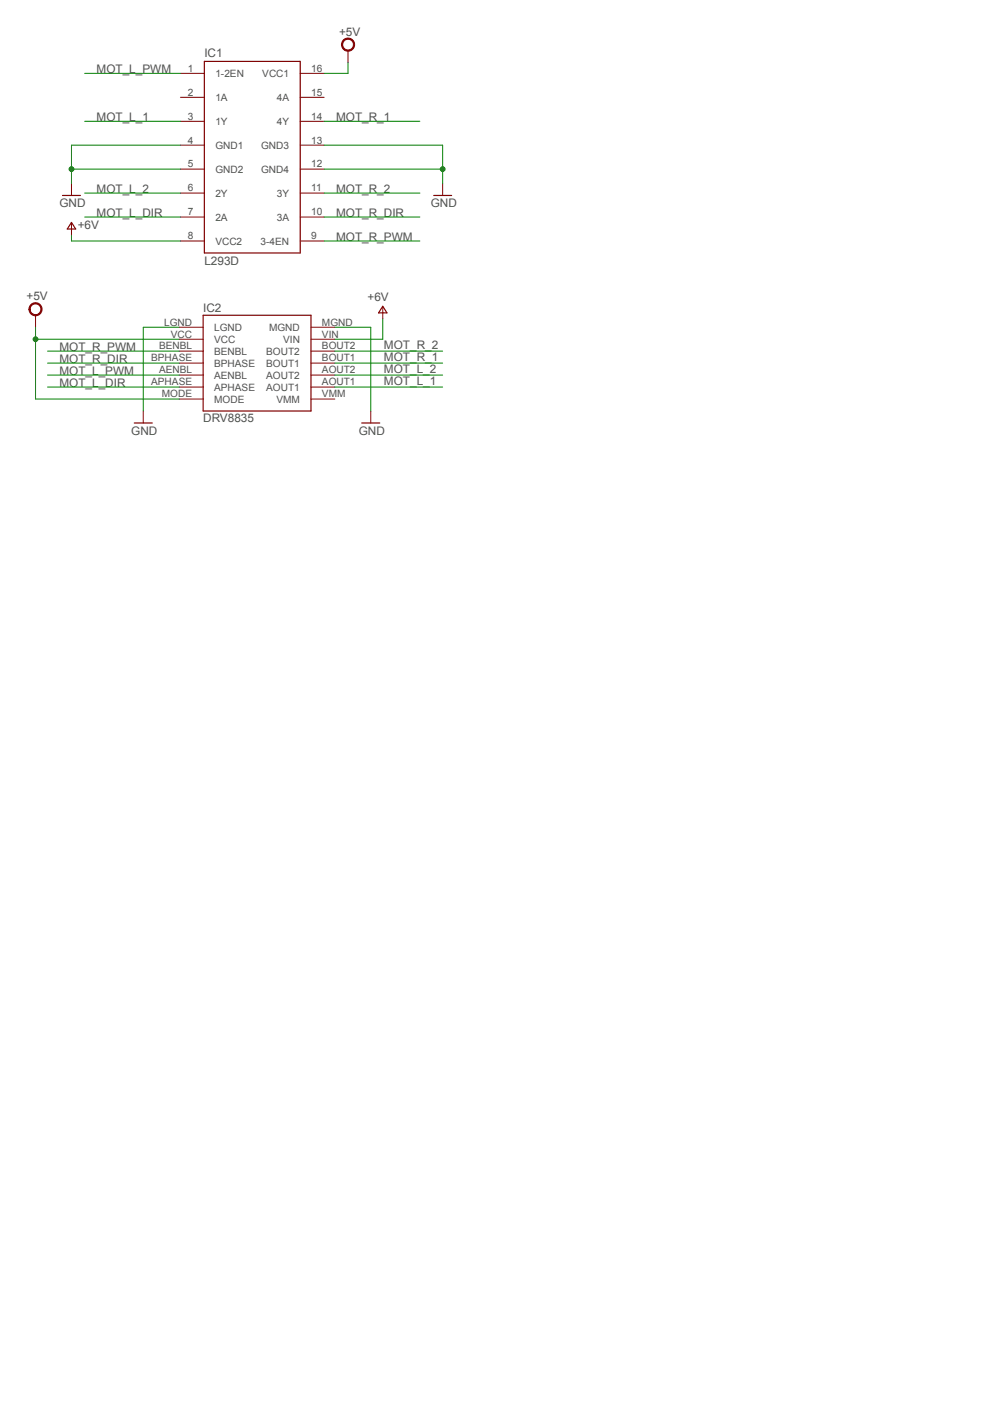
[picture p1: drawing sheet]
<?xml version="1.0" encoding="utf-8"?>
<!DOCTYPE eagle SYSTEM "eagle.dtd">
<eagle version="8.7.1">
<drawing>
<settings>
<setting alwaysvectorfont="no"/>
<setting verticaltext="up"/>
</settings>
<grid distance="0.1" unitdist="inch" unit="inch" style="lines" multiple="1" display="no" altdistance="0.01" altunitdist="inch" altunit="inch"/>
<schematic xreflabel="%F%N/%S.%C%R" xrefpart="/%S.%C%R">
<libraries>
<library name="supply2">
<symbols>
<symbol name="VCC">
<circle x="0" y="1.27" radius="1.27" width="0.254" layer="94"/>
<text x="-1.905" y="3.175" size="1.778" layer="96">&gt;VALUE</text>
<pin name="VCC" x="0" y="-2.54" visible="off" length="short" direction="sup" rot="R90"/>
</symbol>
</symbols>
<devicesets>
<deviceset name="VCC" prefix="SUPPLY">
<gates>
<gate name="G$1" symbol="VCC" x="0" y="0"/>
</gates>
<devices>
<device name="">
<technologies>
<technology name=""/>
</technologies>
</device>
</devices>
</deviceset>
</devicesets>
</library>
<library name="supply1">
<symbols>
<symbol name="GND">
<wire x1="-1.905" y1="0" x2="1.905" y2="0" width="0.254" layer="94"/>
<text x="-2.54" y="-2.54" size="1.778" layer="96">&gt;VALUE</text>
<pin name="GND" x="0" y="2.54" visible="off" length="short" direction="sup" rot="R270"/>
</symbol>
</symbols>
<devicesets>
<deviceset name="GND" prefix="GND">
<gates>
<gate name="1" symbol="GND" x="0" y="0"/>
</gates>
<devices>
<device name="">
<technologies>
<technology name=""/>
</technologies>
</device>
</devices>
</deviceset>
</devicesets>
</library>
<library name="supply1">
<symbols>
<symbol name="V+">
<wire x1="0.889" y1="-1.27" x2="0" y2="0.127" width="0.254" layer="94"/>
<wire x1="0" y1="0.127" x2="-0.889" y2="-1.27" width="0.254" layer="94"/>
<wire x1="-0.889" y1="-1.27" x2="0.889" y2="-1.27" width="0.254" layer="94"/>
<text x="-2.54" y="-2.54" size="1.778" layer="96" rot="R90">&gt;VALUE</text>
<pin name="V+" x="0" y="-2.54" visible="off" length="short" direction="sup" rot="R90"/>
</symbol>
</symbols>
<devicesets>
<deviceset name="V+" prefix="P+">
<gates>
<gate name="1" symbol="V+" x="0" y="0"/>
</gates>
<devices>
<device name="">
<technologies>
<technology name=""/>
</technologies>
</device>
</devices>
</deviceset>
</devicesets>
</library>
<library name="pololu">
<symbols>
<symbol name="POLOLU_MOTOR_DRV_DRV8835">
<pin name="LGND" x="-17.78" y="7.62" length="middle"/>
<pin name="VCC" x="-17.78" y="5.08" length="middle"/>
<pin name="BENBL" x="-17.78" y="2.54" length="middle"/>
<pin name="BPHASE" x="-17.78" y="0" length="middle"/>
<pin name="AENBL" x="-17.78" y="-2.54" length="middle"/>
<pin name="APHASE" x="-17.78" y="-5.08" length="middle"/>
<pin name="MODE" x="-17.78" y="-7.62" length="middle"/>
<pin name="VMM" x="15.24" y="-7.62" length="middle" rot="R180"/>
<pin name="AOUT1" x="15.24" y="-5.08" length="middle" rot="R180"/>
<pin name="AOUT2" x="15.24" y="-2.54" length="middle" rot="R180"/>
<pin name="BOUT1" x="15.24" y="0" length="middle" rot="R180"/>
<pin name="BOUT2" x="15.24" y="2.54" length="middle" rot="R180"/>
<pin name="VIN" x="15.24" y="5.08" length="middle" rot="R180"/>
<pin name="MGND" x="15.24" y="7.62" length="middle" rot="R180"/>
<wire x1="-12.7" y1="10.16" x2="-12.7" y2="-10.16" width="0.254" layer="94"/>
<wire x1="-12.7" y1="-10.16" x2="10.16" y2="-10.16" width="0.254" layer="94"/>
<wire x1="10.16" y1="-10.16" x2="10.16" y2="10.16" width="0.254" layer="94"/>
<wire x1="-12.7" y1="10.16" x2="10.16" y2="10.16" width="0.254" layer="94"/>
<text x="-12.7" y="10.922" size="1.778" layer="95">&gt;NAME</text>
<text x="-12.7" y="-12.446" size="1.778" layer="96">&gt;VALUE</text>
</symbol>
</symbols>
<devicesets>
<deviceset name="POLOLU_MOTOR_DRV8835" uservalue="yes">
<gates>
<gate name="G$1" symbol="POLOLU_MOTOR_DRV_DRV8835" x="0" y="0"/>
</gates>
<devices>
<device name="THROUGHHOLE" package="POLOLU_MOTOR_DRV_DRV8835">
<connects>
<connect gate="G$1" pin="AENBL" pad="AENBL"/>
<connect gate="G$1" pin="AOUT1" pad="AOUT1"/>
<connect gate="G$1" pin="AOUT2" pad="AOUT2"/>
<connect gate="G$1" pin="APHASE" pad="APHASE"/>
<connect gate="G$1" pin="BENBL" pad="BENBL"/>
<connect gate="G$1" pin="BOUT1" pad="BOUT1"/>
<connect gate="G$1" pin="BOUT2" pad="BOUT2"/>
<connect gate="G$1" pin="BPHASE" pad="BPHASE"/>
<connect gate="G$1" pin="LGND" pad="LGND"/>
<connect gate="G$1" pin="MGND" pad="MGND"/>
<connect gate="G$1" pin="MODE" pad="MODE"/>
<connect gate="G$1" pin="VCC" pad="VCC"/>
<connect gate="G$1" pin="VIN" pad="VIN"/>
<connect gate="G$1" pin="VMM" pad="VMM"/>
</connects>
<technologies>
<technology name=""/>
</technologies>
</device>
</devices>
</deviceset>
</devicesets>
</library>
<library name="st-microelectronics">
<symbols>
<symbol name="L293D">
<wire x1="-10.16" y1="20.32" x2="-10.16" y2="-20.32" width="0.254" layer="94"/>
<wire x1="-10.16" y1="-20.32" x2="10.16" y2="-20.32" width="0.254" layer="94"/>
<wire x1="10.16" y1="-20.32" x2="10.16" y2="20.32" width="0.254" layer="94"/>
<wire x1="10.16" y1="20.32" x2="-10.16" y2="20.32" width="0.254" layer="94"/>
<text x="-10.16" y="21.336" size="1.778" layer="95">&gt;NAME</text>
<text x="-10.16" y="-22.86" size="1.778" layer="96">&gt;VALUE</text>
<pin name="1-2EN" x="-15.24" y="17.78" length="middle" direction="in"/>
<pin name="1A" x="-15.24" y="12.7" length="middle" direction="in"/>
<pin name="1Y" x="-15.24" y="7.62" length="middle" direction="out"/>
<pin name="GND1" x="-15.24" y="2.54" length="middle" direction="pwr"/>
<pin name="GND2" x="-15.24" y="-2.54" length="middle" direction="pwr"/>
<pin name="2Y" x="-15.24" y="-7.62" length="middle" direction="out"/>
<pin name="2A" x="-15.24" y="-12.7" length="middle" direction="in"/>
<pin name="VCC2" x="-15.24" y="-17.78" length="middle" direction="pwr"/>
<pin name="VCC1" x="15.24" y="17.78" length="middle" direction="pwr" rot="R180"/>
<pin name="4A" x="15.24" y="12.7" length="middle" direction="in" rot="R180"/>
<pin name="4Y" x="15.24" y="7.62" length="middle" direction="out" rot="R180"/>
<pin name="GND3" x="15.24" y="2.54" length="middle" direction="pwr" rot="R180"/>
<pin name="GND4" x="15.24" y="-2.54" length="middle" direction="pwr" rot="R180"/>
<pin name="3Y" x="15.24" y="-7.62" length="middle" direction="out" rot="R180"/>
<pin name="3A" x="15.24" y="-12.7" length="middle" direction="in" rot="R180"/>
<pin name="3-4EN" x="15.24" y="-17.78" length="middle" direction="in" rot="R180"/>
</symbol>
</symbols>
<devicesets>
<deviceset name="L293D" locally_modified="yes" prefix="IC">
<gates>
<gate name="G$1" symbol="L293D" x="0" y="0"/>
</gates>
<devices>
<device name="" package="DIL16">
<connects>
<connect gate="G$1" pin="1-2EN" pad="1"/>
<connect gate="G$1" pin="1A" pad="2"/>
<connect gate="G$1" pin="1Y" pad="3"/>
<connect gate="G$1" pin="2A" pad="7"/>
<connect gate="G$1" pin="2Y" pad="6"/>
<connect gate="G$1" pin="3-4EN" pad="9"/>
<connect gate="G$1" pin="3A" pad="10"/>
<connect gate="G$1" pin="3Y" pad="11"/>
<connect gate="G$1" pin="4A" pad="15"/>
<connect gate="G$1" pin="4Y" pad="14"/>
<connect gate="G$1" pin="GND1" pad="4"/>
<connect gate="G$1" pin="GND2" pad="5"/>
<connect gate="G$1" pin="GND3" pad="13"/>
<connect gate="G$1" pin="GND4" pad="12"/>
<connect gate="G$1" pin="VCC1" pad="16"/>
<connect gate="G$1" pin="VCC2" pad="8"/>
</connects>
<package3dinstances>
<package3dinstance package3d_urn="urn:adsk.eagle:package:26820/1"/>
</package3dinstances>
<technologies>
<technology name="">
<attribute name="MF" value="" constant="no"/>
<attribute name="MPN" value="L293D" constant="no"/>
<attribute name="OC_FARNELL" value="9589619" constant="no"/>
<attribute name="OC_NEWARK" value="56P8249" constant="no"/>
</technology>
</technologies>
</device>
</devices>
</deviceset>
</devicesets>
</library>
</libraries>
<attributes>
</attributes>
<variantdefs>
</variantdefs>
<classes>
<class number="0" name="default" width="0" drill="0">
</class>
</classes>
<parts>
<part name="IC2" library="pololu" deviceset="POLOLU_MOTOR_DRV8835" device="THROUGHHOLE" value="DRV8835"/>
<part name="SUPPLY19" library="supply2" deviceset="VCC" device="" value="+5V"/>
<part name="GND1" library="supply1" deviceset="GND" device=""/>
<part name="P+2" library="supply1" deviceset="V+" device="" value="+6V"/>
<part name="GND52" library="supply1" deviceset="GND" device=""/>
<part name="IC1" library="st-microelectronics" deviceset="L293D" device="" package3d_urn="urn:adsk.eagle:package:26820/1"/>
<part name="GND2" library="supply1" deviceset="GND" device=""/>
<part name="SUPPLY1" library="supply2" deviceset="VCC" device="" value="+5V"/>
<part name="P+1" library="supply1" deviceset="V+" device="" value="+6V"/>
<part name="GND3" library="supply1" deviceset="GND" device=""/>
</parts>
<sheets>
<sheet>
<plain>
</plain>
<instances>
<instance part="IC2" gate="G$1" x="58.166" y="19.812"/>
<instance part="SUPPLY19" gate="G$1" x="9.906" y="29.972"/>
<instance part="GND1" gate="1" x="32.766" y="7.112"/>
<instance part="P+2" gate="1" x="83.566" y="31.75" smashed="yes" rot="MR0">
<attribute name="VALUE" x="84.836" y="33.02" size="1.778" layer="96" rot="MR0"/>
</instance>
<instance part="GND52" gate="1" x="81.026" y="7.112"/>
<instance part="IC1" gate="G$1" x="55.88" y="63.5"/>
<instance part="GND2" gate="1" x="17.526" y="55.372"/>
<instance part="SUPPLY1" gate="G$1" x="76.2" y="86.106"/>
<instance part="P+1" gate="1" x="17.526" y="49.53" smashed="yes" rot="MR0">
<attribute name="VALUE" x="23.368" y="48.26" size="1.778" layer="96" rot="MR0"/>
</instance>
<instance part="GND3" gate="1" x="96.266" y="55.372"/>
</instances>
<busses>
</busses>
<nets>
<net name="MOT_R_DIR" class="0">
<segment>
<pinref part="IC2" gate="G$1" pin="BPHASE"/>
<wire x1="40.386" y1="19.812" x2="12.446" y2="19.812" width="0.1524" layer="91"/>
<label x="14.986" y="19.812" size="1.778" layer="95"/>
</segment>
<segment>
<pinref part="IC1" gate="G$1" pin="3A"/>
<wire x1="71.12" y1="50.8" x2="91.44" y2="50.8" width="0.1524" layer="91"/>
<label x="73.66" y="50.8" size="1.778" layer="95"/>
</segment>
</net>
<net name="MOT_L_DIR" class="0">
<segment>
<pinref part="IC2" gate="G$1" pin="APHASE"/>
<wire x1="40.386" y1="14.732" x2="12.446" y2="14.732" width="0.1524" layer="91"/>
<label x="14.986" y="14.732" size="1.778" layer="95"/>
</segment>
<segment>
<pinref part="IC1" gate="G$1" pin="2A"/>
<wire x1="40.64" y1="50.8" x2="20.32" y2="50.8" width="0.1524" layer="91"/>
<label x="22.86" y="50.8" size="1.778" layer="95"/>
</segment>
</net>
<net name="MOT_L_PWM" class="0">
<segment>
<pinref part="IC2" gate="G$1" pin="AENBL"/>
<wire x1="40.386" y1="17.272" x2="12.446" y2="17.272" width="0.1524" layer="91"/>
<label x="14.986" y="17.272" size="1.778" layer="95"/>
</segment>
<segment>
<pinref part="IC1" gate="G$1" pin="1-2EN"/>
<wire x1="40.64" y1="81.28" x2="20.32" y2="81.28" width="0.1524" layer="91"/>
<label x="22.86" y="81.28" size="1.778" layer="95"/>
</segment>
</net>
<net name="MOT_R_PWM" class="0">
<segment>
<pinref part="IC2" gate="G$1" pin="BENBL"/>
<wire x1="40.386" y1="22.352" x2="12.446" y2="22.352" width="0.1524" layer="91"/>
<label x="14.986" y="22.352" size="1.778" layer="95"/>
</segment>
<segment>
<pinref part="IC1" gate="G$1" pin="3-4EN"/>
<wire x1="71.12" y1="45.72" x2="91.44" y2="45.72" width="0.1524" layer="91"/>
<label x="73.66" y="45.72" size="1.778" layer="95"/>
</segment>
</net>
<net name="GND" class="0">
<segment>
<pinref part="GND1" gate="1" pin="GND"/>
<pinref part="IC2" gate="G$1" pin="LGND"/>
<wire x1="40.386" y1="27.432" x2="32.766" y2="27.432" width="0.1524" layer="91"/>
<wire x1="32.766" y1="27.432" x2="32.766" y2="9.652" width="0.1524" layer="91"/>
</segment>
<segment>
<pinref part="GND52" gate="1" pin="GND"/>
<wire x1="81.026" y1="9.652" x2="81.026" y2="27.432" width="0.1524" layer="91"/>
<pinref part="IC2" gate="G$1" pin="MGND"/>
<wire x1="73.406" y1="27.432" x2="81.026" y2="27.432" width="0.1524" layer="91"/>
</segment>
<segment>
<pinref part="IC1" gate="G$1" pin="GND2"/>
<wire x1="40.64" y1="60.96" x2="17.526" y2="60.96" width="0.1524" layer="91"/>
<pinref part="GND2" gate="1" pin="GND"/>
<wire x1="17.526" y1="60.96" x2="17.526" y2="57.912" width="0.1524" layer="91"/>
<wire x1="17.526" y1="60.96" x2="17.526" y2="66.04" width="0.1524" layer="91"/>
<junction x="17.526" y="60.96"/>
<pinref part="IC1" gate="G$1" pin="GND1"/>
<wire x1="40.64" y1="66.04" x2="17.526" y2="66.04" width="0.1524" layer="91"/>
</segment>
<segment>
<pinref part="IC1" gate="G$1" pin="GND4"/>
<wire x1="71.12" y1="60.96" x2="96.266" y2="60.96" width="0.1524" layer="91"/>
<pinref part="GND3" gate="1" pin="GND"/>
<wire x1="96.266" y1="60.96" x2="96.266" y2="57.912" width="0.1524" layer="91"/>
<pinref part="IC1" gate="G$1" pin="GND3"/>
<wire x1="71.12" y1="66.04" x2="96.266" y2="66.04" width="0.1524" layer="91"/>
<wire x1="96.266" y1="66.04" x2="96.266" y2="60.96" width="0.1524" layer="91"/>
<junction x="96.266" y="60.96"/>
</segment>
</net>
<net name="MOT_L_1" class="0">
<segment>
<pinref part="IC2" gate="G$1" pin="AOUT1"/>
<wire x1="96.266" y1="14.732" x2="73.406" y2="14.732" width="0.1524" layer="91"/>
<label x="83.82" y="15.24" size="1.778" layer="95"/>
</segment>
<segment>
<pinref part="IC1" gate="G$1" pin="1Y"/>
<wire x1="40.64" y1="71.12" x2="20.32" y2="71.12" width="0.1524" layer="91"/>
<label x="22.86" y="71.12" size="1.778" layer="95"/>
</segment>
</net>
<net name="MOT_L_2" class="0">
<segment>
<wire x1="73.406" y1="17.272" x2="96.266" y2="17.272" width="0.1524" layer="91"/>
<pinref part="IC2" gate="G$1" pin="AOUT2"/>
<label x="83.82" y="17.78" size="1.778" layer="95"/>
</segment>
<segment>
<pinref part="IC1" gate="G$1" pin="2Y"/>
<wire x1="40.64" y1="55.88" x2="20.32" y2="55.88" width="0.1524" layer="91"/>
<label x="22.86" y="55.88" size="1.778" layer="95"/>
</segment>
</net>
<net name="MOT_R_1" class="0">
<segment>
<pinref part="IC2" gate="G$1" pin="BOUT1"/>
<wire x1="96.266" y1="19.812" x2="73.406" y2="19.812" width="0.1524" layer="91"/>
<label x="83.82" y="20.32" size="1.778" layer="95"/>
</segment>
<segment>
<pinref part="IC1" gate="G$1" pin="4Y"/>
<wire x1="71.12" y1="71.12" x2="91.44" y2="71.12" width="0.1524" layer="91"/>
<label x="73.66" y="71.12" size="1.778" layer="95"/>
</segment>
</net>
<net name="MOT_R_2" class="0">
<segment>
<pinref part="IC2" gate="G$1" pin="BOUT2"/>
<wire x1="96.266" y1="22.352" x2="73.406" y2="22.352" width="0.1524" layer="91"/>
<label x="83.82" y="22.86" size="1.778" layer="95"/>
</segment>
<segment>
<pinref part="IC1" gate="G$1" pin="3Y"/>
<wire x1="71.12" y1="55.88" x2="91.44" y2="55.88" width="0.1524" layer="91"/>
<label x="73.66" y="55.88" size="1.778" layer="95"/>
</segment>
</net>
<net name="+6V" class="0">
<segment>
<pinref part="IC2" gate="G$1" pin="VIN"/>
<wire x1="73.406" y1="24.892" x2="83.566" y2="24.892" width="0.1524" layer="91"/>
<pinref part="P+2" gate="1" pin="V+"/>
<wire x1="83.566" y1="24.892" x2="83.566" y2="29.21" width="0.1524" layer="91"/>
</segment>
<segment>
<pinref part="P+1" gate="1" pin="V+"/>
<pinref part="IC1" gate="G$1" pin="VCC2"/>
<wire x1="17.526" y1="46.99" x2="17.526" y2="45.72" width="0.1524" layer="91"/>
<wire x1="17.526" y1="45.72" x2="40.64" y2="45.72" width="0.1524" layer="91"/>
</segment>
</net>
<net name="VCC" class="0">
<segment>
<pinref part="SUPPLY19" gate="G$1" pin="VCC"/>
<pinref part="IC2" gate="G$1" pin="MODE"/>
<wire x1="40.386" y1="12.192" x2="9.906" y2="12.192" width="0.1524" layer="91"/>
<wire x1="9.906" y1="12.192" x2="9.906" y2="24.892" width="0.1524" layer="91"/>
<pinref part="IC2" gate="G$1" pin="VCC"/>
<wire x1="9.906" y1="24.892" x2="9.906" y2="27.432" width="0.1524" layer="91"/>
<wire x1="40.386" y1="24.892" x2="9.906" y2="24.892" width="0.1524" layer="91"/>
<junction x="9.906" y="24.892"/>
</segment>
<segment>
<pinref part="IC1" gate="G$1" pin="VCC1"/>
<wire x1="71.12" y1="81.28" x2="76.2" y2="81.28" width="0.1524" layer="91"/>
<pinref part="SUPPLY1" gate="G$1" pin="VCC"/>
<wire x1="76.2" y1="81.28" x2="76.2" y2="83.566" width="0.1524" layer="91"/>
</segment>
</net>
</nets>
</sheet>
</sheets>
<errors>
<approved hash="102,1,83.566,29.21,V+,+6V,,,,"/>
<approved hash="102,1,17.526,46.99,V+,+6V,,,,"/>
<approved hash="202,1,40.64,76.2,IC1,1A,,,,"/>
<approved hash="104,1,40.64,66.04,IC1,GND1,GND,,,"/>
<approved hash="104,1,40.64,60.96,IC1,GND2,GND,,,"/>
<approved hash="104,1,40.64,45.72,IC1,VCC2,+6V,,,"/>
<approved hash="104,1,71.12,81.28,IC1,VCC1,VCC,,,"/>
<approved hash="202,1,71.12,76.2,IC1,4A,,,,"/>
<approved hash="104,1,71.12,66.04,IC1,GND3,GND,,,"/>
<approved hash="104,1,71.12,60.96,IC1,GND4,GND,,,"/>
</errors>
</schematic>
</drawing>
<compatibility>
<note version="8.2" severity="warning">
Since Version 8.2, EAGLE supports online libraries. The ids
of those online libraries will not be understood (or retained)
with this version.
</note>
<note version="8.3" severity="warning">
Since Version 8.3, EAGLE supports URNs for individual library
assets (packages, symbols, and devices). The URNs of those assets
will not be understood (or retained) with this version.
</note>
<note version="8.3" severity="warning">
Since Version 8.3, EAGLE supports the association of 3D packages
with devices in libraries, schematics, and board files. Those 3D
packages will not be understood (or retained) with this version.
</note>
</compatibility>
</eagle>
